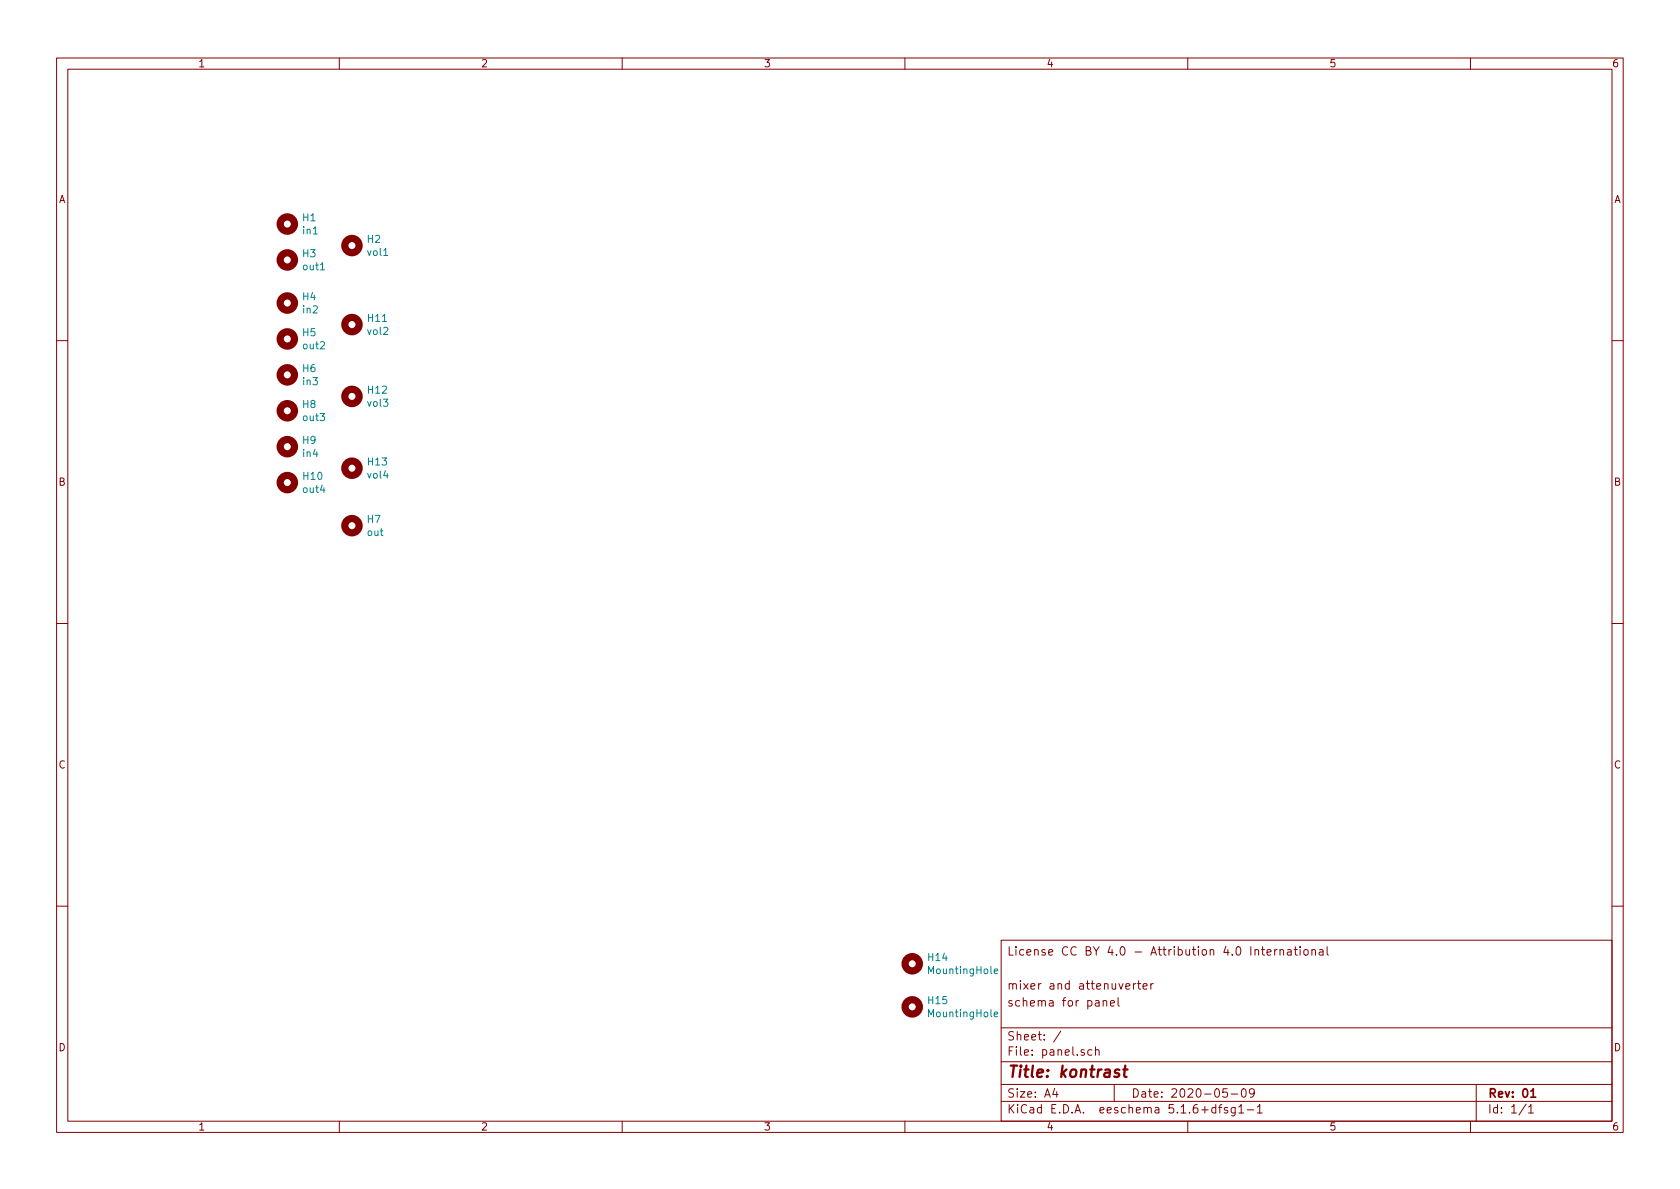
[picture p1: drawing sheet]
<svg xmlns="http://www.w3.org/2000/svg" width="297mm" height="210mm" viewBox="0 0 297 210" stroke-linecap="round" stroke-linejoin="round" font-family="sans-serif">
<g fill="none" stroke="#840000" stroke-width=".18">
<path d="M10 10.3h277v189.9h-277zM12 12.2h273v186.1h-273zM60 10.3v1.9M110 10.3v1.9M160 10.3v1.9M210 10.3v1.9M260 10.3v1.9M10 60.2h2M285 60.2h2M10 110.3h2M285 110.3h2M10 160.2h2"/>
<path d="M177 166.3h108v32h-108zM195 177.1l.3-.2 .3 .1 .1 .9M195 176.9v1M196.3 177.4l.8-.1-.1-.3-.5-.1-.2 .2 .1 .7h.6M197.7 176.4v1.3l.2 .2M199.1 174.4l.7-.1-.1-.3-.4-.1-.2 .2v.7h.6M200.4 173.9v1M200.8 173.9l-.4 .3M201.1 173.9h.6M201.3 173.4v1.3l.4 .2M202.1 174.4l.7-.1v-.3l-.5-.1-.2 .2 .1 .7h.6M203.5 173.9v1"/>
<path d="M203.9 173.9l-.3 .1-.1 .2M223 167.9h.6M223.2 167.4v1.3l.4 .2M224 168.4l.7-.1v-.3l-.5-.1-.2 .2 .1 .7h.6M225.4 167.9v1M225.8 167.9l-.4 .3M226.3 168l.2-.1 .4 .1v.9M226.3 167.9v1M227.7 168h.5l.1 .9M228.3 168.3h-.5l-.2 .2 .2 .4 .5-.1M228.8 167.9h.6M229 167.4v1.3l.4 .2"/>
<path d="M229.9 167.4v.2M229.9 167.9v1M230.6 168l.2-.1 .4 .1v.8l-.2 .1-.4-.1zM232 168l.2-.1 .3 .1 .1 .9M232 167.9v1M233.3 168h.6v.9M233.9 168.3h-.4l-.3 .2 .3 .4 .4-.1M234.6 167.4v1.3l.3 .2M285 160.2h2M60 198.3v1.9M110 198.3v1.9M160 198.3v1.9"/>
<path d="M177 194.8h108M177 191.8h108M177 187.8h108M177 181.8h108M186.5 192.5l-.4 1h1M186.8 193v1M187.6 182.3l-1.3 2M193.1 185.7l-.5-.1-.3 .3 .1 .6 .2 .1 .5-.1M193.7 185.7l.2-.1 .4 .1v.9M193.7 185.1v1.5M197 191.8v3M210 198.3v1.9"/>
<path d="M215 195.9l-.5-.1-.3 .3 .1 .6 .2 .1 .5-.1M215 195.3v1.5M215.5 195.8h.5M216 195.3l-.3 .2v1.3M217 192.5h-.7l-.1 .7 .2-.1 .5 .1 .1 .2v.5l-.2 .1-.6-.1M217 195.9l-.3-.1-.2 .2v.3l.5 .1v.3h-.5M217.7 193.5h1.1M218.4 195.8v1.2l-.3 .3h-.3M218.4 195.9l-.4-.1-.3 .3 .1 .6h.6M219 195.8l.5-.5v1.5M219 196.8h.9M219.6 192.7l.4-.2a.94 .94 0 0 1 0 1.5 .82 .82 0 0 1-.4-1.3z"/>
<path d="M220.5 196.3h1.2M221.8 193.2l-.3 .3h-.3l-.3-.3v-.4l.2-.2 .4-.1 .2 .2a1.13 1.13 0 0 1-.2 1.2l-.4 .1M222.3 195.8l.4-.5v1.5M222.3 196.8h.9M260 198.3v1.9M261 191.8v6.5M269.8 195.2l-1.2 2M270.3 195.8l.4-.5v1.5M270.3 196.8h.8"/>
</g>
<path d="M270.7 193l.4-.5v1.5M270.7 194h.8" fill="none" stroke="#840000" stroke-width=".3"/>
<path d="M197.9 189.2a.52 .52 0 0 0-.8 .3l.3 .3 .4 .1 .1 .3-.3 .2-.6-.1M198.6 189.1h.8M199 188.4l-.2 1.8v.1l.4 .1" fill="none" stroke="#840000" stroke-width=".41"/>
<g fill="none" stroke="#840000" stroke-width="1.3">
<circle cx="50.8" cy="39.6" r="1.27"/>
<circle cx="50.8" cy="46" r="1.27"/>
<circle cx="50.8" cy="53.6" r="1.27"/>
<circle cx="50.8" cy="59.9" r="1.27"/>
<circle cx="62.2" cy="57.4" r="1.27"/>
<circle cx="62.2" cy="43.4" r="1.27"/>
<circle cx="50.8" cy="79" r="1.27"/>
<circle cx="50.8" cy="72.6" r="1.27"/>
<circle cx="50.8" cy="66.3" r="1.27"/>
<circle cx="62.2" cy="70.1" r="1.27"/>
<circle cx="50.8" cy="85.3" r="1.27"/>
<circle cx="62.2" cy="82.8" r="1.27"/>
<circle cx="62.2" cy="93" r="1.27"/>
<circle cx="161.3" cy="170.4" r="1.27"/>
<circle cx="161.3" cy="178" r="1.27"/>
</g>
<path d="M175.8 171.7l.6-.1v-.2l-.4-.1-.2 .2 .1 .6h.5M175.8 179.4l.6-.1v-.3h-.4l-.2 .1 .1 .7h.5" fill="none" stroke="#008484" stroke-width=".18"/>
<text font-size="2.8" fill="#840000" x="178" y="190.5">Title: kontrast</text>
<g font-size="2.1" fill="#840000">
<text x="178" y="169">License CC BY 4.0 - Attribution 4.0 International</text>
<text x="178" y="178">schema for panel</text>
<text x="178" y="175">mixer and attenuverter</text>
<text x="178" y="184">Sheet: /</text>
<text x="178" y="186.7">File: panel.sch</text>
<text x="178" y="196.9">KiCad E.D.A. eeschema 5.1.6+dfsg1-1</text>
<text x="178" y="194.1">Size: A4</text>
<text x="200" y="194.1">Date: 2020-05-09</text>
<text x="263" y="194.1">Rev: 01</text>
<text x="263" y="196.9">Id: 1/1</text>
</g>
<g font-size="1.8" fill="#840000">
<text x="35" y="11.9">1</text>
<text x="85" y="11.9">2</text>
<text x="135" y="11.9">3</text>
<text x="185" y="11.9">4</text>
<text x="235" y="11.9">5</text>
<text x="285" y="11.9">6</text>
<text x="10.4" y="35.9">A</text>
<text x="285.4" y="35.9">A</text>
<text x="10.4" y="85.9">B</text>
<text x="285.4" y="85.9">B</text>
<text x="10.4" y="135.9">C</text>
<text x="285.4" y="135.9">C</text>
<text x="10.4" y="185.9">D</text>
<text x="285.4" y="185.9">D</text>
<text x="35" y="199.9">1</text>
<text x="85" y="199.9">2</text>
<text x="135" y="199.9">3</text>
<text x="185" y="199.9">4</text>
<text x="235" y="199.9">5</text>
<text x="285" y="199.9">6</text>
</g>
<g font-size="1.8" fill="#008484">
<text x="53.6" y="39.1">H1</text>
<text x="53.6" y="41.4">in1</text>
<text x="53.6" y="45.5">H3</text>
<text x="53.7" y="47.8">out1</text>
<text x="65" y="42.9">H2</text>
<text x="65.1" y="45.3">vol1</text>
<text x="53.6" y="53.1">H4</text>
<text x="53.6" y="59.5">H5</text>
<text x="53.6" y="55.4">in2</text>
<text x="65.1" y="59.2">vol2</text>
<text x="65.1" y="56.9">H11</text>
<text x="53.6" y="65.8">H6</text>
<text x="53.7" y="61.8">out2</text>
<text x="53.6" y="68.1">in3</text>
<text x="65.1" y="71.9">vol3</text>
<text x="65.1" y="69.6">H12</text>
<text x="53.6" y="72.2">H8</text>
<text x="53.7" y="74.5">out3</text>
<text x="53.6" y="78.5">H9</text>
<text x="53.6" y="80.8">in4</text>
<text x="65.1" y="82.3">H13</text>
<text x="53.7" y="84.9">H10</text>
<text x="53.7" y="87.2">out4</text>
<text x="65.1" y="84.6">vol4</text>
<text x="65" y="94.8">out</text>
<text x="65" y="92.5">H7</text>
<text x="164.2" y="169.9">H14</text>
<text x="164.4" y="172.3">MountingHole</text>
<text x="164.2" y="177.6">H15</text>
<text x="164.4" y="179.9">MountingHole</text>
</g>
</svg>
